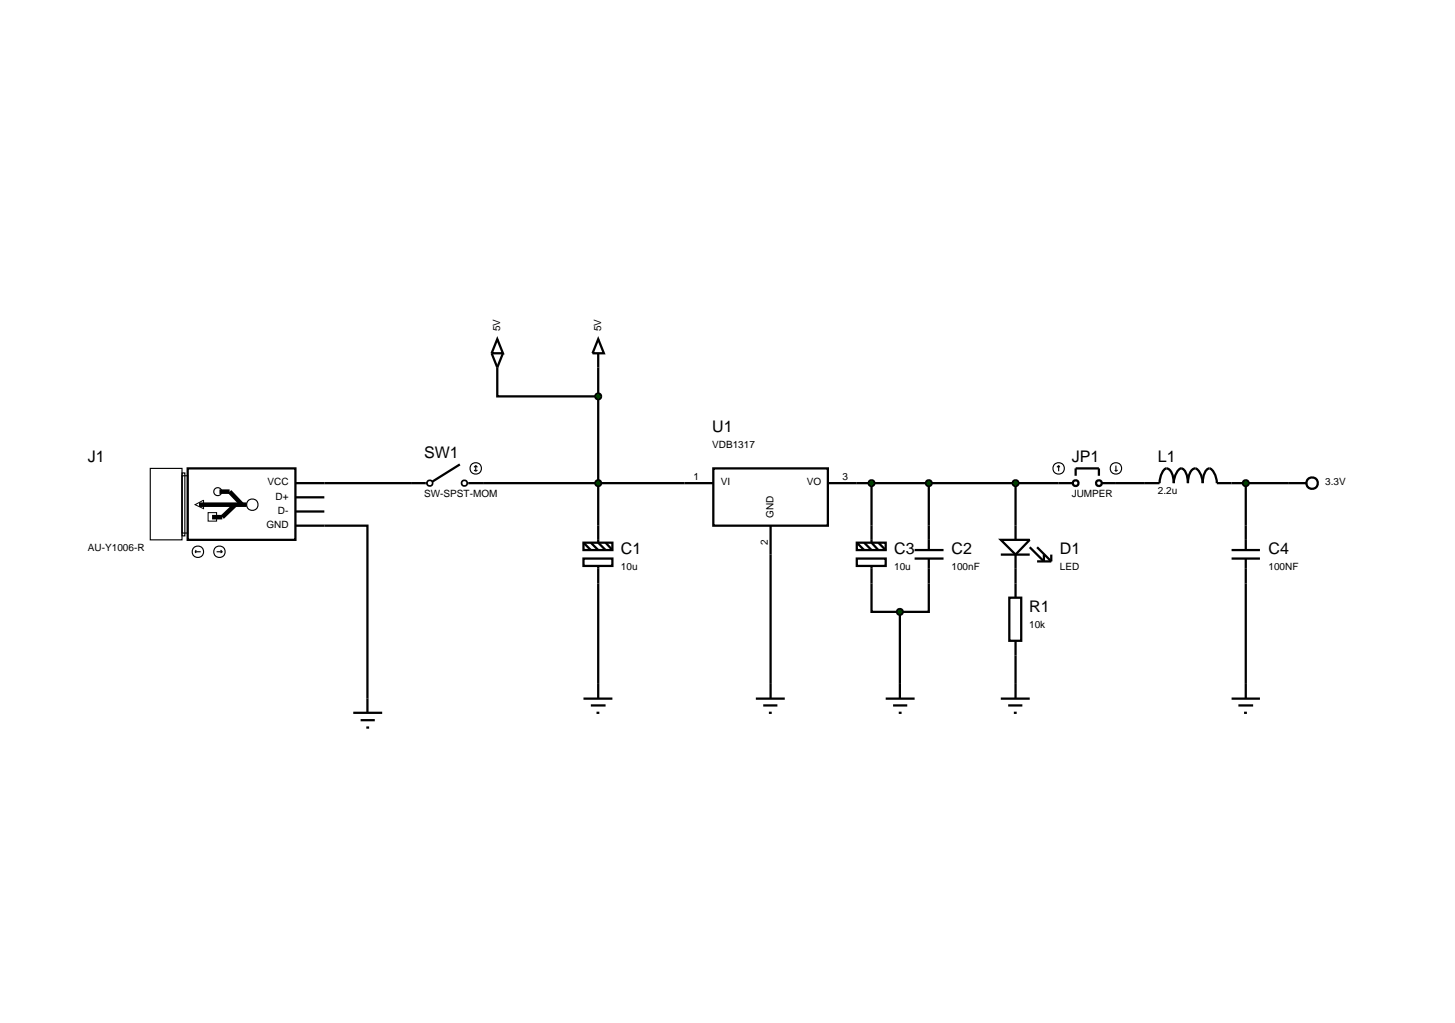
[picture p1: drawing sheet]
<svg xmlns="http://www.w3.org/2000/svg" width="257mm" height="180mm" viewBox="0 0 257 180" stroke-linecap="round" stroke-linejoin="round" font-family="sans-serif">
<g fill="none" stroke="#000" stroke-width=".4">
<path d="M87.7 64.8v5.1h17.8M105.5 64.8v30.9l1.3 1.3M33.1 82.6h19v12.6h-19zM52.1 92.7h12.7v33M52.1 85.2h23.2M52.1 87.7h5.1M52.1 90.2h5.1M81.1 81.9l-4.8 3M82.4 85.2h43.4M102.9 98.5h5.1v1.3h-5.1zM102.9 95.7h5.1v1.3h-5.1zM102.9 95.7l1.3 1.3"/>
<path d="M104.2 95.7l1.3 1.3M105.5 99.8v20.8M106.8 95.7l1.2 1.3M125.8 82.6h20.2v10.1h-20.2zM135.9 92.7v27.9M146 85.2h40.7M153.7 85.2v7.5M163.8 85.2v7.5M179.1 85.2v7.5M196.8 85.2h5.1M217.2 85.2h10.1M219.7 85.2v7.5"/>
<path d="M153.7 102.9v5h5M158.7 107.9v12.7M163.8 102.9v5h-5.1M179.1 100.3v2.6M179.1 115.6v5M219.7 102.9v17.7M62.3 125.7h5.1M63.6 127h2.5M64.6 128.3h.5"/>
</g>
<g fill="none" stroke="#000" stroke-width=".3">
<circle cx="75.8" cy="85.2" r=".51"/>
<circle cx="81.9" cy="85.2" r=".51"/>
</g>
<g fill="none" stroke="#000" stroke-width=".2">
<path d="M26.5 82.6h5.6v12.6h-5.6zM32.1 83.9h1v10.1h-1zM32.1 83.4h.5v11.1h-.5zM34.4 97.3h1M34.4 97.3l.2 .2M34.6 97l-.2 .3M38.2 97.3h1M38.9 97l.3 .3M39.2 97.3l-.3 .2M83.6 82.9l.3 .2M83.9 82.1v1M83.9 82.1l-.3 .3"/>
<path d="M83.9 82.1l.3 .3M84.2 82.9l-.3 .2"/>
<circle cx="34.9" cy="97.3" r="1.01"/>
<circle cx="38.4" cy="86.7" r=".7"/>
<circle cx="38.7" cy="97.3" r="1.01"/>
<circle cx="44.5" cy="89" r="1.01"/>
<circle cx="83.9" cy="82.6" r="1.01"/>
</g>
<path d="M35.1 89h8.4M38.7 86.7h1.8l2.2 2.3M41.5 89l-2.3 2.2h-1.8" fill="none" stroke="#000" stroke-width=".8" stroke-linecap="butt"/>
<path d="M34.4 89l1.5-.8v1.5zM36.7 90.4h1.5v1.5h-1.5z" fill="none" stroke="#000" stroke-width=".18"/>
<path d="M105.2 84.8l.3-.1-.5 .5zM105.5 84.7l.3 .1 .2 .4zM106 85.2l-.2 .4-.3 .1zM105 85.2l.5 .5-.4-.2z" fill="#004000" stroke="#000" stroke-width=".4"/>
<path d="M105.5 84.7l.5 .5-.5 .5-.5-.5z" fill="#004000"/>
<g fill="none" stroke="#000" stroke-width=".4">
<path d="M151.1 98.5h5.1v1.3h-5.1zM151.1 95.7h5.1v1.3h-5.1zM151.1 95.7l1.3 1.3M152.4 95.7l1.3 1.3M153.7 92.7v3l1.2 1.3M153.7 99.8v3.1M154.9 95.7l1.3 1.3M161.3 97h5.1M161.3 98.5h5.1M163.8 92.7v4.3M163.8 98.5v4.4M102.9 123.2h5.1"/>
<path d="M104.2 124.4h2.6M105.2 125.7h.5M105.5 120.6v2.6M156.2 123.2h5.1M157.5 124.4h2.5M158.5 125.7h.5M158.7 120.6v2.6"/>
</g>
<path d="M158.4 107.5l.3-.1-.5 .5zM158.7 107.4l.3 .1 .2 .4zM158.7 108.4l.5-.5-.2 .4zM158.2 107.9l.5 .5-.4-.2z" fill="#004000" stroke="#000" stroke-width=".4"/>
<path d="M158.7 107.4l.5 .5-.5 .5-.5-.5z" fill="#004000"/>
<g fill="none" stroke="#000" stroke-width=".4">
<path d="M186.7 85.2h2.5M189.7 83.9v-1.3h4.1v1.3M194.3 85.2h2.5"/>
<circle cx="189.7" cy="85.2" r=".51"/>
<circle cx="193.8" cy="85.2" r=".51"/>
</g>
<g fill="none" stroke="#000" stroke-width=".2">
<path d="M186.7 82.1l-.3 .3M186.7 82.1l.2 .3M186.7 82.1v1M196.6 82.9l.2 .2M196.8 82.1v1M197.1 82.9l-.3 .2"/>
<circle cx="186.7" cy="82.6" r="1.01"/>
<circle cx="196.8" cy="82.6" r="1.01"/>
</g>
<path d="M163.5 84.8l.3-.1-.5 .5zM163.8 84.7l.4 .2 .1 .3zM164.3 85.2l-.1 .3-.4 .2zM163.3 85.2l.5 .5-.4-.2z" fill="#004000" stroke="#000" stroke-width=".4"/>
<path d="M163.8 84.7l.5 .5-.5 .5-.5-.5z" fill="#004000"/>
<path d="M201.9 85.2h2.6a2.77 2.77 0 0 1 1.2-2.6 1.5 1.5 0 0 1 1.1 1.3l.2 1.3a2.79 2.79 0 0 1 1.3-2.6 1.5 1.5 0 0 1 1 1.3l.2 1.3a3.2 3.2 0 0 1 .9-2.5 .9 .9 0 0 1 1.2 .7l.4 1.2 .1 .6a3.4 3.4 0 0 1 .9-2.5l.3-.1a2.79 2.79 0 0 1 1.3 2.6h2.6M217.2 97h5M217.2 98.5h5M219.7 92.7v4.3M219.7 98.5v4.4M217.2 123.2h5M218.4 124.4h2.6M219.4 125.7h.5M219.7 120.6v2.6" fill="none" stroke="#000" stroke-width=".4"/>
<path d="M153.4 84.8l.3-.1-.5 .5zM153.7 84.7l.4 .2 .1 .3zM154.2 85.2l-.1 .3-.4 .2zM153.2 85.2l.5 .5-.4-.2z" fill="#004000" stroke="#000" stroke-width=".4"/>
<path d="M153.7 84.7l.5 .5-.5 .5-.5-.5z" fill="#004000"/>
<path d="M176.5 95.2h5.1l-2.5 2.6zM176.5 97.8h5.1M179.1 92.7v2.5M179.1 97.8v2.5M181.6 96.5l2.5 2.5v-1.2M182.9 96.5l2.5 2.5M182.9 99h2.5M185.4 97.8v1.2" fill="none" stroke="#000" stroke-width=".4"/>
<path d="M178.8 84.8l.3-.1-.5 .5zM179.1 84.7l.4 .2 .1 .3zM179.6 85.2l-.1 .3-.4 .2zM178.6 85.2l.5 .5-.4-.2z" fill="#004000" stroke="#000" stroke-width=".4"/>
<path d="M179.1 84.7l.5 .5-.5 .5-.5-.5z" fill="#004000"/>
<g fill="none" stroke="#000" stroke-width=".4">
<path d="M227.3 85.2h3.1M178 105.4h2.1v7.6h-2.1zM179.1 102.9v2.5M179.1 113v2.6M133.3 123.2h5.1M134.6 124.4h2.5M135.6 125.7h.5M135.9 120.6v2.6M176.5 123.2h5.1M177.8 124.4h2.5M178.8 125.7h.5M179.1 120.6v2.6"/>
<circle cx="231.4" cy="85.2" r="1.01"/>
</g>
<path d="M219.4 84.8l.3-.1-.5 .5zM219.7 84.7l.4 .2 .1 .3zM219.7 85.7l.5-.5-.1 .3zM219.2 85.2l.5 .5-.3-.1z" fill="#004000" stroke="#000" stroke-width=".4"/>
<path d="M219.7 84.7l.5 .5-.5 .5-.5-.5z" fill="#004000"/>
<path d="M87.7 59.8l1 2.5h-2zM105.5 59.8l1 2.5h-2zM86.7 62.3l1 2.5 1-2.5M105.5 62.3v2.5" fill="none" stroke="#000" stroke-width=".4"/>
<path d="M105.2 69.5l.3-.1-.5 .5zM105.5 69.4l.3 .1 .2 .4zM106 69.9l-.2 .4-.3 .1zM105 69.9l.5 .5-.4-.2z" fill="#004000" stroke="#000" stroke-width=".4"/>
<path d="M105.5 69.4l.5 .5-.5 .5-.5-.5z" fill="#004000"/>
<g font-size="2.8">
<text x="125.6" y="76.3">U1</text>
<text x="15.5" y="81.5">J1</text>
<text x="74.8" y="80.8">SW1</text>
<text x="189" y="81.5">JP1</text>
<text x="204.2" y="81.5">L1</text>
<text x="109.5" y="97.8">C1</text>
<text x="157.7" y="97.8">C3</text>
<text x="167.8" y="97.8">C2</text>
<text x="186.9" y="97.8">D1</text>
<text x="223.7" y="97.8">C4</text>
<text x="181.5" y="108">R1</text>
</g>
<g font-size="1.8">
<text x="88.2" y="58.4" transform="rotate(-90 88.2 58.4)">5V</text>
<text x="106" y="58.4" transform="rotate(-90 106 58.4)">5V</text>
<text x="125.6" y="79">VDB1317</text>
<text x="47.2" y="85.6">VCC</text>
<text x="48.6" y="88.1">D+</text>
<text x="74.8" y="87.6">SW-SPST-MOM</text>
<text x="122.3" y="84.6">1</text>
<text x="127.1" y="85.6">VI</text>
<text x="142.3" y="85.6">VO</text>
<text x="148.6" y="84.6">3</text>
<text x="189" y="87.6">JUMPER</text>
<text x="204.2" y="87.1">2.2u</text>
<text x="233.7" y="85.6">3.3V</text>
<text x="47" y="93.1">GND</text>
<text x="49" y="90.6">D-</text>
<text x="136.4" y="91.3" transform="rotate(-90 136.4 91.3)">GND</text>
<text x="15.5" y="97.1">AU-Y1006-R</text>
<text x="109.5" y="100.5">10u</text>
<text x="135.4" y="96.1" transform="rotate(-90 135.4 96.1)">2</text>
<text x="157.7" y="100.5">10u</text>
<text x="167.8" y="100.5">100nF</text>
<text x="186.9" y="100.5">LED</text>
<text x="223.7" y="100.5">100NF</text>
<text x="181.5" y="110.7">10k</text>
</g>
</svg>
